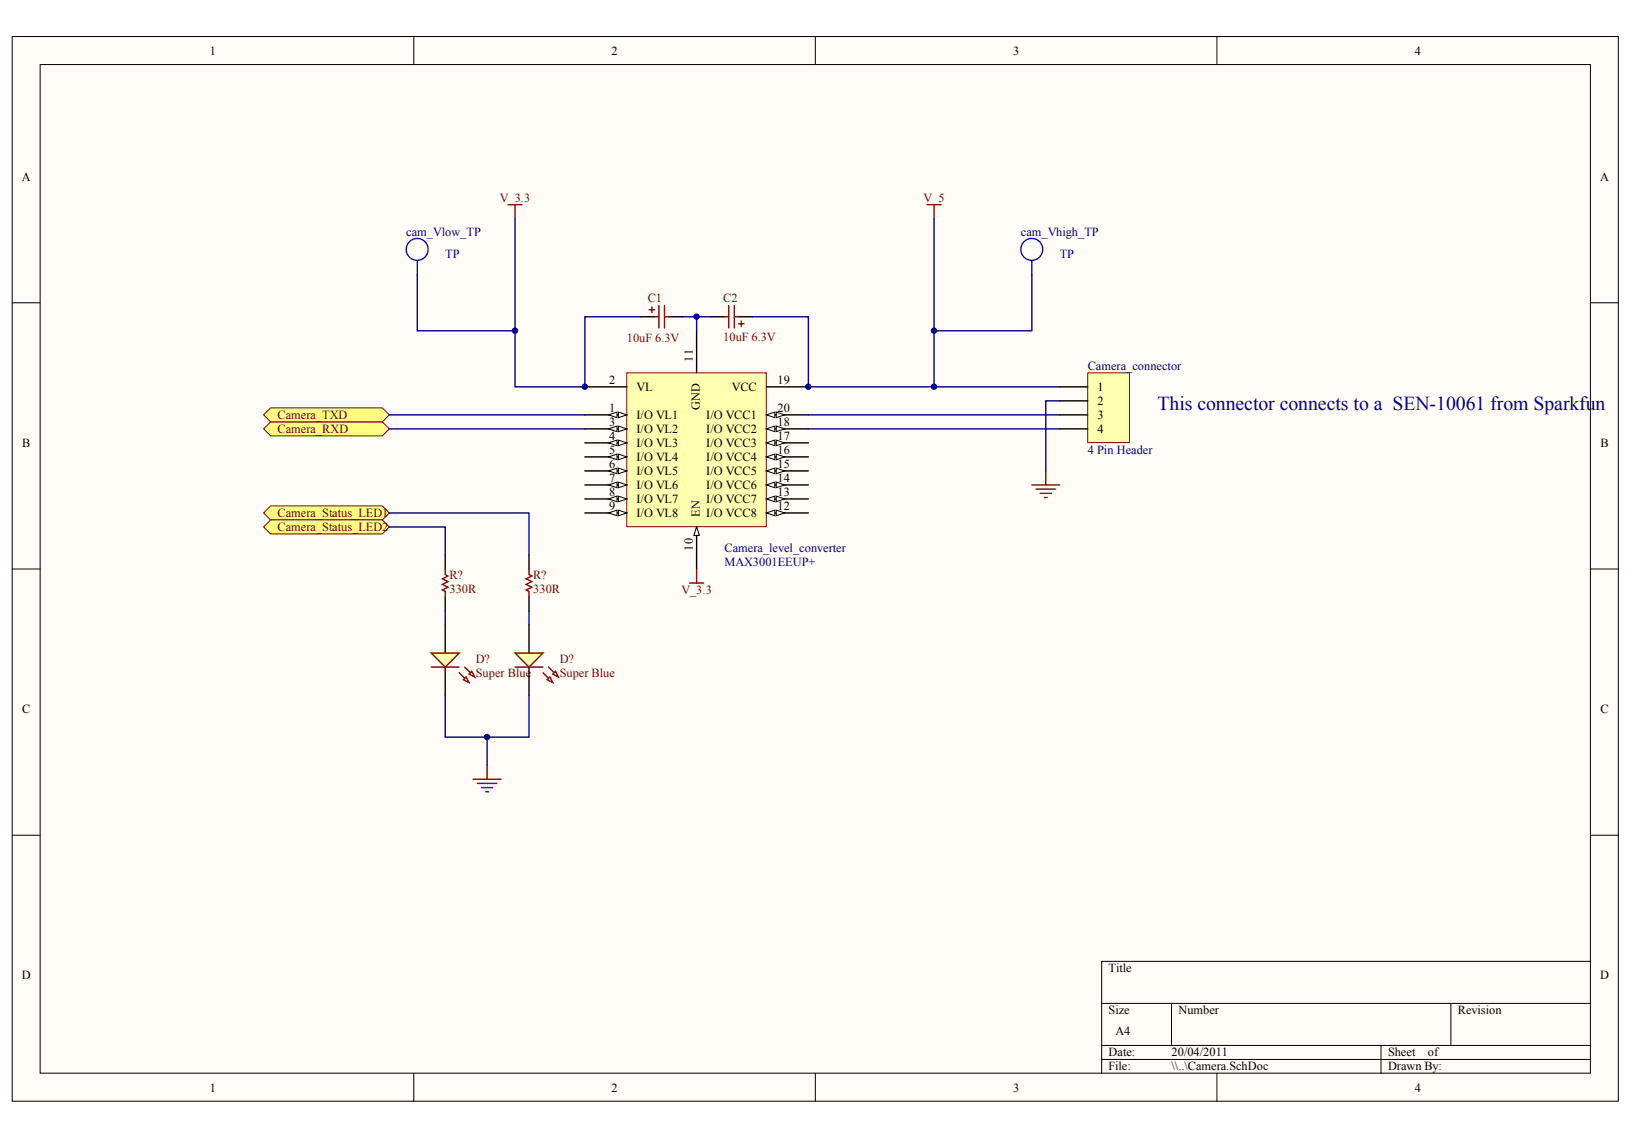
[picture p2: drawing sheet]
<svg xmlns="http://www.w3.org/2000/svg" width="289mm" height="201mm" viewBox="0 0 289 201" stroke-linecap="round" stroke-linejoin="round" font-family="sans-serif">
<g fill="#fffcf8" stroke="#000" stroke-width=".18">
<path d="M2.2 6.4h283.3v187.8h-283.3z"/>
<path d="M7.1 11.4h273.4v177.9h-273.4z"/>
</g>
<g fill="none" stroke="#000" stroke-width=".18">
<path d="M73 6.4v5M143.8 6.4v5M214.6 6.4v5M2.2 53.4h4.9M280.6 53.4h4.9M2.2 100.4h4.9M280.6 100.4h4.9M2.2 147.3h4.9M280.6 147.3h4.9M194.3 177h86.3M206.6 177v7.4M255.9 177v7.4"/>
<path d="M280.6 169.6h-86.3v19.7M73 189.3v5M143.8 189.3v5M194.3 184.4h86.3M194.3 186.9h86.3M214.6 189.3v5M243.6 184.4v4.9"/>
</g>
<path d="M89.6 36.1h2.5M90.8 36.1v2.5M163.5 36.1h2.5M164.8 36.1v2.5" fill="none" stroke="#800000" stroke-width=".25"/>
<path d="M191.9 65.8h7.3v12.3h-7.3z" fill="#ffffb0" stroke="#800000" stroke-width=".18"/>
<path d="M186.9 68.2h5M186.9 70.7h5M186.9 73.2h5M186.9 75.6h5" fill="none" stroke="#000" stroke-width=".25"/>
<g fill="#ffff80" stroke="#800000" stroke-width=".18">
<path d="M47.7 74.4h19.7l1.3 1.2-1.3 1.3h-19.7l-1.2-1.3z" fill-rule="evenodd"/>
<path d="M47.7 71.9h19.7l1.3 1.3-1.3 1.2h-19.7l-1.2-1.2z" fill-rule="evenodd"/>
</g>
<path d="M110.6 65.8h24.6v27.1h-24.6z" fill="#ffffb0" stroke="#800000" stroke-width=".18"/>
<path d="M103.2 73.2h7.4" fill="none" stroke="#000" stroke-width=".25"/>
<g fill="#fffcf8" stroke="#000" stroke-width=".18">
<path d="M109.1 72.7l1.5 .5-1.5 .5z"/>
<path d="M107.4 73.2l1.4-.5v1z"/>
</g>
<path d="M103.2 75.6h7.4" fill="none" stroke="#000" stroke-width=".25"/>
<g fill="#fffcf8" stroke="#000" stroke-width=".18">
<path d="M109.1 75.2l1.5 .4-1.5 .5z"/>
<path d="M107.4 75.6l1.4-.4v.9z"/>
</g>
<path d="M103.2 78.1h7.4" fill="none" stroke="#000" stroke-width=".25"/>
<g fill="#fffcf8" stroke="#000" stroke-width=".18">
<path d="M109.1 77.6l1.5 .5-1.5 .5z"/>
<path d="M107.4 78.1l1.4-.5v1z"/>
</g>
<path d="M103.2 80.6h7.4" fill="none" stroke="#000" stroke-width=".25"/>
<g fill="#fffcf8" stroke="#000" stroke-width=".18">
<path d="M109.1 80.1l1.5 .5-1.5 .5z"/>
<path d="M107.4 80.6l1.4-.5v1z"/>
</g>
<path d="M103.2 83.1h7.4" fill="none" stroke="#000" stroke-width=".25"/>
<g fill="#fffcf8" stroke="#000" stroke-width=".18">
<path d="M109.1 82.6l1.5 .5-1.5 .5z"/>
<path d="M107.4 83.1l1.4-.5v1z"/>
</g>
<path d="M103.2 85.5h7.4" fill="none" stroke="#000" stroke-width=".25"/>
<g fill="#fffcf8" stroke="#000" stroke-width=".18">
<path d="M109.1 85l1.5 .5-1.5 .5z"/>
<path d="M107.4 85.5l1.4-.5v1z"/>
</g>
<path d="M103.2 88h7.4" fill="none" stroke="#000" stroke-width=".25"/>
<g fill="#fffcf8" stroke="#000" stroke-width=".18">
<path d="M109.1 87.5l1.5 .5-1.5 .5z"/>
<path d="M107.4 88l1.4-.5v1z"/>
</g>
<path d="M103.2 90.5h7.4" fill="none" stroke="#000" stroke-width=".25"/>
<g fill="#fffcf8" stroke="#000" stroke-width=".18">
<path d="M109.1 90l1.5 .5-1.5 .5z"/>
<path d="M107.4 90.5l1.4-.5v1z"/>
</g>
<path d="M135.2 90.5h7.4" fill="none" stroke="#000" stroke-width=".25"/>
<g fill="#fffcf8" stroke="#000" stroke-width=".18">
<path d="M135.2 90.5l1.5-.5v1z"/>
<path d="M136.9 90l1.5 .5-1.5 .5z"/>
</g>
<path d="M135.2 88h7.4" fill="none" stroke="#000" stroke-width=".25"/>
<g fill="#fffcf8" stroke="#000" stroke-width=".18">
<path d="M135.2 88l1.5-.5v1z"/>
<path d="M136.9 87.5l1.5 .5-1.5 .5z"/>
</g>
<path d="M135.2 85.5h7.4" fill="none" stroke="#000" stroke-width=".25"/>
<g fill="#fffcf8" stroke="#000" stroke-width=".18">
<path d="M135.2 85.5l1.5-.5v1z"/>
<path d="M136.9 85l1.5 .5-1.5 .5z"/>
</g>
<path d="M135.2 83.1h7.4" fill="none" stroke="#000" stroke-width=".25"/>
<g fill="#fffcf8" stroke="#000" stroke-width=".18">
<path d="M135.2 83.1l1.5-.5v1z"/>
<path d="M136.9 82.6l1.5 .5-1.5 .5z"/>
</g>
<path d="M135.2 80.6h7.4" fill="none" stroke="#000" stroke-width=".25"/>
<g fill="#fffcf8" stroke="#000" stroke-width=".18">
<path d="M135.2 80.6l1.5-.5v1z"/>
<path d="M136.9 80.1l1.5 .5-1.5 .5z"/>
</g>
<path d="M135.2 78.1h7.4" fill="none" stroke="#000" stroke-width=".25"/>
<g fill="#fffcf8" stroke="#000" stroke-width=".18">
<path d="M135.2 78.1l1.5-.5v1z"/>
<path d="M136.9 77.6l1.5 .5-1.5 .5z"/>
</g>
<path d="M135.2 75.6h7.4" fill="none" stroke="#000" stroke-width=".25"/>
<g fill="#fffcf8" stroke="#000" stroke-width=".18">
<path d="M135.2 75.6l1.5-.4v.9z"/>
<path d="M136.9 75.2l1.5 .4-1.5 .5z"/>
</g>
<path d="M135.2 73.2h7.4" fill="none" stroke="#000" stroke-width=".25"/>
<g fill="#fffcf8" stroke="#000" stroke-width=".18">
<path d="M135.2 73.2l1.5-.5v1z"/>
<path d="M136.9 72.7l1.5 .5-1.5 .5z"/>
</g>
<path d="M103.2 68.2h7.4M122.9 93v7.4" fill="none" stroke="#000" stroke-width=".25"/>
<path d="M122.9 93l.5 1.4h-1z" fill="#fffcf8" stroke="#000" stroke-width=".18"/>
<path d="M122.9 58.3v7.5M135.2 68.2h7.4" fill="none" stroke="#000" stroke-width=".25"/>
<path d="M182 85.5h4.9M182.7 86.3h3.5M183.5 87h2M184.2 87.8h.5M184.5 83.1v2.4" fill="none" stroke="#800000" stroke-width=".25"/>
<path d="M73.6 46v2.5M75.3 44.9a1.93 1.93 0 0 0-1.6-2.8 1.93 1.93 0 0 0-1.9 2.6 1.93 1.93 0 0 0 3.2 .6l.3-.4M182 46v2.5M183.7 44.9a1.93 1.93 0 0 0-1.6-2.8 1.93 1.93 0 0 0-1.9 2.6 1.93 1.93 0 0 0 3.2 .6l.3-.4" fill="none" stroke="#00f" stroke-width=".25"/>
<g fill="#ffff80" stroke="#800000" stroke-width=".18">
<path d="M47.7 89.2h19.7l1.3 1.3-1.3 1.2h-19.7l-1.2-1.2z" fill-rule="evenodd"/>
<path d="M47.7 91.7h19.7l1.3 1.3-1.3 1.2h-19.7l-1.2-1.2z" fill-rule="evenodd"/>
</g>
<path d="M78.5 110.3v4.9M78.5 117.7v4.9" fill="none" stroke="#000" stroke-width=".25"/>
<path d="M76.1 115.2h4.9l-2.5 2.5z" fill="#ffffb0" stroke="#800000" stroke-width=".25"/>
<path d="M81 118.7l1.7 1.7M82 117.7l1.7 1.7" fill="none" stroke="#800000" stroke-width=".25"/>
<g fill="#ffffb0" stroke="#800000" stroke-width=".25">
<path d="M82.2 119.4l.5 1-1-.5z"/>
<path d="M83.2 118.4l.5 1-1-.5z"/>
</g>
<path d="M76.1 117.7h4.9" fill="none" stroke="#800000" stroke-width=".25"/>
<path d="M93.3 110.3v4.9M93.3 117.7v4.9" fill="none" stroke="#000" stroke-width=".25"/>
<path d="M90.8 115.2h5l-2.5 2.5z" fill="#ffffb0" stroke="#800000" stroke-width=".25"/>
<path d="M95.8 118.7l1.7 1.7M96.8 117.7l1.7 1.7" fill="none" stroke="#800000" stroke-width=".25"/>
<g fill="#ffffb0" stroke="#800000" stroke-width=".25">
<path d="M97 119.4l.5 1-1-.5z"/>
<path d="M98 118.4l.5 1-1-.5z"/>
</g>
<g fill="none" stroke="#800000" stroke-width=".25">
<path d="M114.5 54.6h1M115 54.1v1M115.5 55.9h.7M116.2 53.9v4M117.2 55.9h.7M117.2 53.9v4M127.8 55.9h.7M128.5 53.9v4M129.5 55.9h.8M129.5 53.9v4M130.3 57.1h1M130.8 56.6v1"/>
<path d="M78.5 100.4v1l.5 .2-1 .5 1 .5-1 .5 1 .5-1 .5 .5 .2v1M90.8 117.7h5M93.3 100.4v1l.5 .2-1 .5 1 .5-1 .5 1 .5-1 .5 .5 .2v1M121.6 102.8h2.5M122.9 100.4v2.4M83.5 137.4h4.9M84.2 138.2h3.4M84.9 138.9h2M85.7 139.7h.5M85.9 135v2.4"/>
</g>
<path d="M113 55.9h2.5M117.9 55.9h2.5M125.3 55.9h2.5M130.3 55.9h2.4M78.5 97.9v2.5M93.3 97.9v2.5M78.5 105.3v2.5M93.3 105.3v2.5" fill="none" stroke="#000" stroke-width=".25"/>
<g fill="none" stroke="#000080" stroke-width=".25">
<path d="M90.8 38.6v29.6h12.4v-12.3h9.8M164.8 38.6v29.6h-22.2v-12.3h-9.9M73.6 48.5v9.8h17.2M120.4 55.9h2.5v2.4M122.9 55.9h2.4M182 48.5v9.8h-17.2M68.7 73.2h34.5M68.7 75.6h34.5M142.6 73.2h44.3M142.6 75.6h44.3M164.8 68.2h22.1M186.9 70.7h-2.4v12.4"/>
<path d="M68.7 93h9.8v4.9M68.7 90.5h24.6v7.4M78.5 107.8v2.5M93.3 107.8v2.5M78.5 122.6v7.4h14.8v-7.4M85.9 130v5"/>
</g>
<g fill="#000080" stroke="#000080" stroke-width=".18">
<circle cx="85.9" cy="130" r=".48"/>
<circle cx="90.8" cy="58.3" r=".48"/>
<circle cx="103.2" cy="68.2" r=".48"/>
<circle cx="122.9" cy="55.9" r=".48"/>
<circle cx="142.6" cy="68.2" r=".48"/>
<circle cx="164.8" cy="68.2" r=".48"/>
<circle cx="164.8" cy="58.3" r=".48"/>
</g>
<text font-size="3.5" fill="#000080" x="204.2" y="72.3">This connector connects to a SEN-10061 from Sparkfun</text>
<g font-size="2.2">
<text x="37" y="9.7">1</text>
<text x="107.9" y="9.7">2</text>
<text x="178.7" y="9.7">3</text>
<text x="249.5" y="9.7">4</text>
<text x="3.9" y="31.9">A</text>
<text x="282.3" y="31.9">A</text>
<text x="122.2" y="63.8" transform="rotate(-90 122.2 63.8)">11</text>
<text x="107.5" y="67.8">2</text>
<text x="112.3" y="69">VL</text>
<text x="129.1" y="69">VCC</text>
<text x="137.2" y="67.8">19</text>
<text x="193.6" y="69">1</text>
<text x="193.6" y="71.5">2</text>
<text x="107.5" y="72.7">1</text>
<text x="107.5" y="75.2">3</text>
<text x="107.5" y="77.7">4</text>
<text x="112.3" y="74">I/O VL1</text>
<text x="112.3" y="76.4">I/O VL2</text>
<text x="123.5" y="72.3" transform="rotate(-90 123.5 72.3)">GND</text>
<text x="124.6" y="76.4">I/O VCC2</text>
<text x="124.6" y="74">I/O VCC1</text>
<text x="137.2" y="77.7">17</text>
<text x="137.2" y="75.2">18</text>
<text x="137.2" y="72.7">20</text>
<text x="193.6" y="74">3</text>
<text x="193.6" y="76.4">4</text>
<text x="3.9" y="78.8">B</text>
<text x="107.5" y="80.1">5</text>
<text x="107.5" y="82.6">6</text>
<text x="112.3" y="78.9">I/O VL3</text>
<text x="112.3" y="81.4">I/O VL4</text>
<text x="112.3" y="83.8">I/O VL5</text>
<text x="124.6" y="83.8">I/O VCC5</text>
<text x="124.6" y="81.4">I/O VCC4</text>
<text x="124.6" y="78.9">I/O VCC3</text>
<text x="137.2" y="82.6">15</text>
<text x="137.2" y="80.1">16</text>
<text x="282.3" y="78.8">B</text>
<text x="107.5" y="85.1">7</text>
<text x="107.5" y="87.5">8</text>
<text x="112.3" y="86.3">I/O VL6</text>
<text x="112.3" y="88.8">I/O VL7</text>
<text x="124.6" y="88.8">I/O VCC7</text>
<text x="124.6" y="86.3">I/O VCC6</text>
<text x="137.2" y="87.5">13</text>
<text x="137.2" y="85.1">14</text>
<text x="107.5" y="90">9</text>
<text x="112.3" y="91.3">I/O VL8</text>
<text x="123.5" y="91.2" transform="rotate(-90 123.5 91.2)">EN</text>
<text x="124.6" y="91.3">I/O VCC8</text>
<text x="137.2" y="90">12</text>
<text x="122.2" y="97.1" transform="rotate(-90 122.2 97.1)">10</text>
<text x="3.9" y="125.8">C</text>
<text x="282.3" y="125.8">C</text>
<text x="3.9" y="172.7">D</text>
<text x="195.6" y="171.5">Title</text>
<text x="282.3" y="172.7">D</text>
<text x="195.6" y="178.9">Size</text>
<text x="207.9" y="178.9">Number</text>
<text x="257.1" y="178.9">Revision</text>
<text x="196.8" y="182.6">A4</text>
<text x="195.6" y="186.3">Date:</text>
<text x="195.6" y="188.8">File:</text>
<text x="206.6" y="186.3">20/04/2011</text>
<text x="206.6" y="188.8">\\..\Camera.SchDoc</text>
<text x="244.8" y="186.3">Sheet</text>
<text x="244.8" y="188.8">Drawn By:</text>
<text x="251.9" y="186.3">of</text>
<text x="37" y="192.6">1</text>
<text x="107.9" y="192.6">2</text>
<text x="178.7" y="192.6">3</text>
<text x="249.5" y="192.6">4</text>
</g>
<g font-size="2.2" fill="#800000">
<text x="88.2" y="35.6">V_3.3</text>
<text x="162.9" y="35.6">V_5</text>
<text x="114.3" y="53.2">C1</text>
<text x="127.6" y="53.2">C2</text>
<text x="110.6" y="60.4">10uF 6.3V</text>
<text x="127.6" y="60.1">10uF 6.3V</text>
<text x="49" y="76.4">Camera_RXD</text>
<text x="49" y="74">Camera_TXD</text>
<text x="49" y="91.3">Camera_Status_LED1</text>
<text x="49" y="93.7">Camera_Status_LED2</text>
<text x="79.3" y="104.6">330R</text>
<text x="79.3" y="102.1">R?</text>
<text x="94" y="104.6">330R</text>
<text x="94" y="102.1">R?</text>
<text x="120.2" y="104.8">V_3.3</text>
<text x="83.9" y="119.4">Super Blue</text>
<text x="83.9" y="117">D?</text>
<text x="98.7" y="119.4">Super Blue</text>
<text x="98.7" y="117">D?</text>
</g>
<g font-size="2.2" fill="#000080">
<text x="71.7" y="41.6">cam_Vlow_TP</text>
<text x="180.1" y="41.6">cam_Vhigh_TP</text>
<text x="78.5" y="45.5">TP</text>
<text x="186.9" y="45.5">TP</text>
<text x="191.9" y="65.3">Camera_connector</text>
<text x="191.9" y="80.1">4 Pin Header</text>
<text x="127.8" y="97.4">Camera_level_converter</text>
<text x="127.8" y="99.9">MAX3001EEUP+</text>
</g>
</svg>
